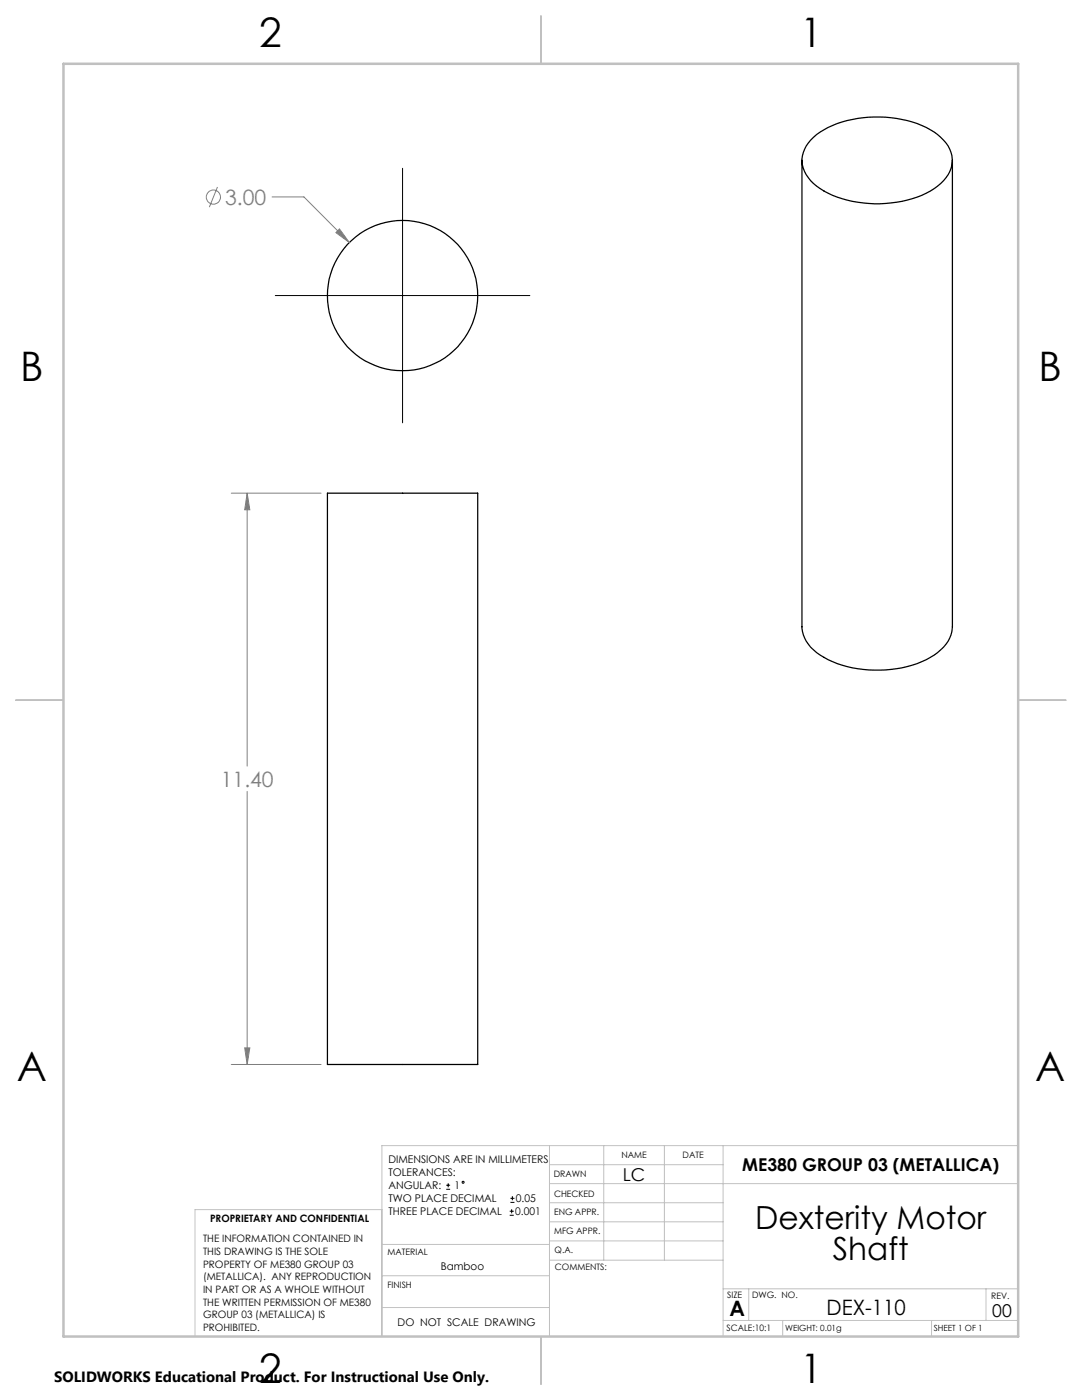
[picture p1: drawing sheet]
<svg xmlns="http://www.w3.org/2000/svg" width="216mm" height="279mm" viewBox="0 0 216 279" stroke-linecap="round" stroke-linejoin="round" font-family="sans-serif">
<g fill="none" stroke="#000" stroke-width=".25">
<path d="M160 32v93.1a7 7 0 0 0 3.7 5.6 23 23 0 0 0 17.3 2.3 13.6 13.6 0 0 0 8.2-5 5.9 5.9 0 0 0 .8-2.9v-93.1M162.3 27.4a20 20 0 0 1 14.4-4 18 18 0 0 1 11 4 5.8 5.8 0 0 1 0 9.2 18.3 18.3 0 0 1-11 4 21.1 21.1 0 0 1-13.8-3.5 6.2 6.2 0 0 1-2.6-6.7 6.6 6.6 0 0 1 2-3zM65.3 98.4h30v114h-30z"/>
<circle cx="80.3" cy="59" r="15"/>
</g>
<g fill="none" stroke="#808080" stroke-width=".2">
<path d="M43.4 37.3l-1.6 4M54.3 39.3h6.3l9.1 9.1M67.7 45.7l2 2.7-2.7-2zM46.1 98.4h18M49.3 98.4l.5 3.3h-1zM49.3 98.4v54.5M49.3 157.9v54.5M46.1 212.4h18M48.8 209.1h1l-.5 3.3z"/>
<circle cx="42.6" cy="39.3" r="1.41"/>
</g>
<g fill="none" stroke="#000" stroke-width=".2">
<path d="M80.3 33.6v50.8M54.9 59h50.8M89 237.3h.8M89 236.5h.8M89.4 236.1v.9M101.8 240h.9M101.8 239.1h.9M102.2 238.7v.8M101.7 242.5h.8M101.7 241.7h.8M102.1 241.3v.8"/>
<circle cx="92.4" cy="235.9" r=".2"/>
</g>
<g fill="none" stroke="#c0c0c0" stroke-width=".2">
<path d="M109.6 228.6v38.1M109.6 232.4h34.7M109.6 236.2h93.6M120.5 228.6v22.9M132.6 228.6v22.9M144.3 228.6v38.1M203.2 228.6h-127v38.1M76.2 254.6h33.4M76.2 248.4h33.4M76.2 241.4h-37.3v25.3M109.6 251.5h34.7M109.6 240h34.7"/>
<path d="M109.6 243.8h34.7M109.6 247.7h34.7M144.3 257.2h58.9M149.4 257.2v6.3M196.7 257.2v6.3M76.2 260.9h33.4M144.3 263.5h58.9M156.2 263.5v3.2M185.9 263.5v3.2"/>
</g>
<path d="M108 3.2v9.5M3.1 139.7h9.6M203.2 139.7h9.5M108 266.7v9.6" fill="none" stroke="#c0c0c0" stroke-width=".25"/>
<path d="M12.7 12.7h190.5v254h-190.5z" fill="none" stroke="#c0c0c0" stroke-width=".5"/>
<path d="M49.3 98.4l.5 3.3h-1zM48.8 209.1h1l-.5 3.3zM67.7 45.7l-.7 .7 2.7 2z" fill="#808080"/>
<g font-size="8.1">
<text x="51.7" y="9.3">2</text>
<text x="159.7" y="9.3">1</text>
<text x="4" y="76">B</text>
<text x="207.2" y="76">B</text>
<text x="3.3" y="215.7">A</text>
<text x="206.5" y="215.7">A</text>
<text x="51.7" y="276">2</text>
<text x="159.7" y="276">1</text>
</g>
<g font-size="6.3">
<text x="150.7" y="245.4">Dexterity Motor</text>
<text x="166.2" y="251.4">Shaft</text>
</g>
<g font-size="4.2" fill="#808080">
<text x="44.9" y="40.9">3.00</text>
<text x="44.1" y="157">11.40</text>
</g>
<g font-size="4.2">
<text x="145.6" y="262.7">A</text>
<text x="164.9" y="262.4">DEX-110</text>
</g>
<g font-size="3.5">
<text x="148.1" y="233.6">ME380 GROUP 03 (METALLICA)</text>
<text x="124.3" y="235.6">LC</text>
<text x="198" y="262.8">00</text>
</g>
<text font-size="3" x="10.8" y="275.7">SOLIDWORKS Educational Product. For Instructional Use Only.</text>
<g font-size="2.1">
<text x="77.5" y="232.2">DIMENSIONS ARE IN MILLIMETERS</text>
<text x="77.5" y="234.7">TOLERANCES:</text>
<text x="77.5" y="237.3">ANGULAR:</text>
<text x="77.5" y="239.9">TWO PLACE DECIMAL</text>
<text x="90.7" y="237.3">1</text>
<text x="102.9" y="239.9">0.05</text>
<text x="77.5" y="242.5">THREE PLACE DECIMAL</text>
<text x="102.8" y="242.5">0.001</text>
<text x="88" y="253.4">Bamboo</text>
<text x="79.3" y="264.6">DO NOT SCALE DRAWING</text>
</g>
<g font-size="2">
<text x="41.9" y="244">PROPRIETARY AND CONFIDENTIAL</text>
<text x="40.5" y="248">THE INFORMATION CONTAINED IN</text>
<text x="40.5" y="250.5">THIS DRAWING IS THE SOLE</text>
<text x="40.5" y="253">PROPERTY OF ME380 GROUP 03</text>
<text x="40.5" y="255.5">(METALLICA). ANY REPRODUCTION</text>
<text x="40.5" y="258.1">IN PART OR AS A WHOLE WITHOUT</text>
<text x="40.5" y="260.6">THE WRITTEN PERMISSION OF ME380</text>
<text x="40.5" y="263.1">GROUP 03 (METALLICA) IS</text>
<text x="40.5" y="265.6">PROHIBITED.</text>
</g>
<g font-size="1.8">
<text x="124" y="231.1">NAME</text>
<text x="136.2" y="231.1">DATE</text>
<text x="110.5" y="234.8">DRAWN</text>
<text x="110.5" y="238.9">CHECKED</text>
<text x="110.6" y="242.5">ENG APPR.</text>
<text x="77.3" y="250.5">MATERIAL</text>
<text x="110.6" y="246.3">MFG APPR.</text>
<text x="110.7" y="250">Q.A.</text>
<text x="77.3" y="257">FINISH</text>
<text x="110.7" y="253.5">COMMENTS:</text>
<text x="145.1" y="259">SIZE</text>
<text x="150.1" y="259.1">DWG. NO.</text>
<text x="197.8" y="259.2">REV.</text>
<text x="145" y="265.7">SCALE:10:1</text>
</g>
<g font-size="1.7">
<text x="156.7" y="265.7">WEIGHT: 0.01g</text>
<text x="186.3" y="265.7">SHEET 1 OF 1</text>
</g>
</svg>
